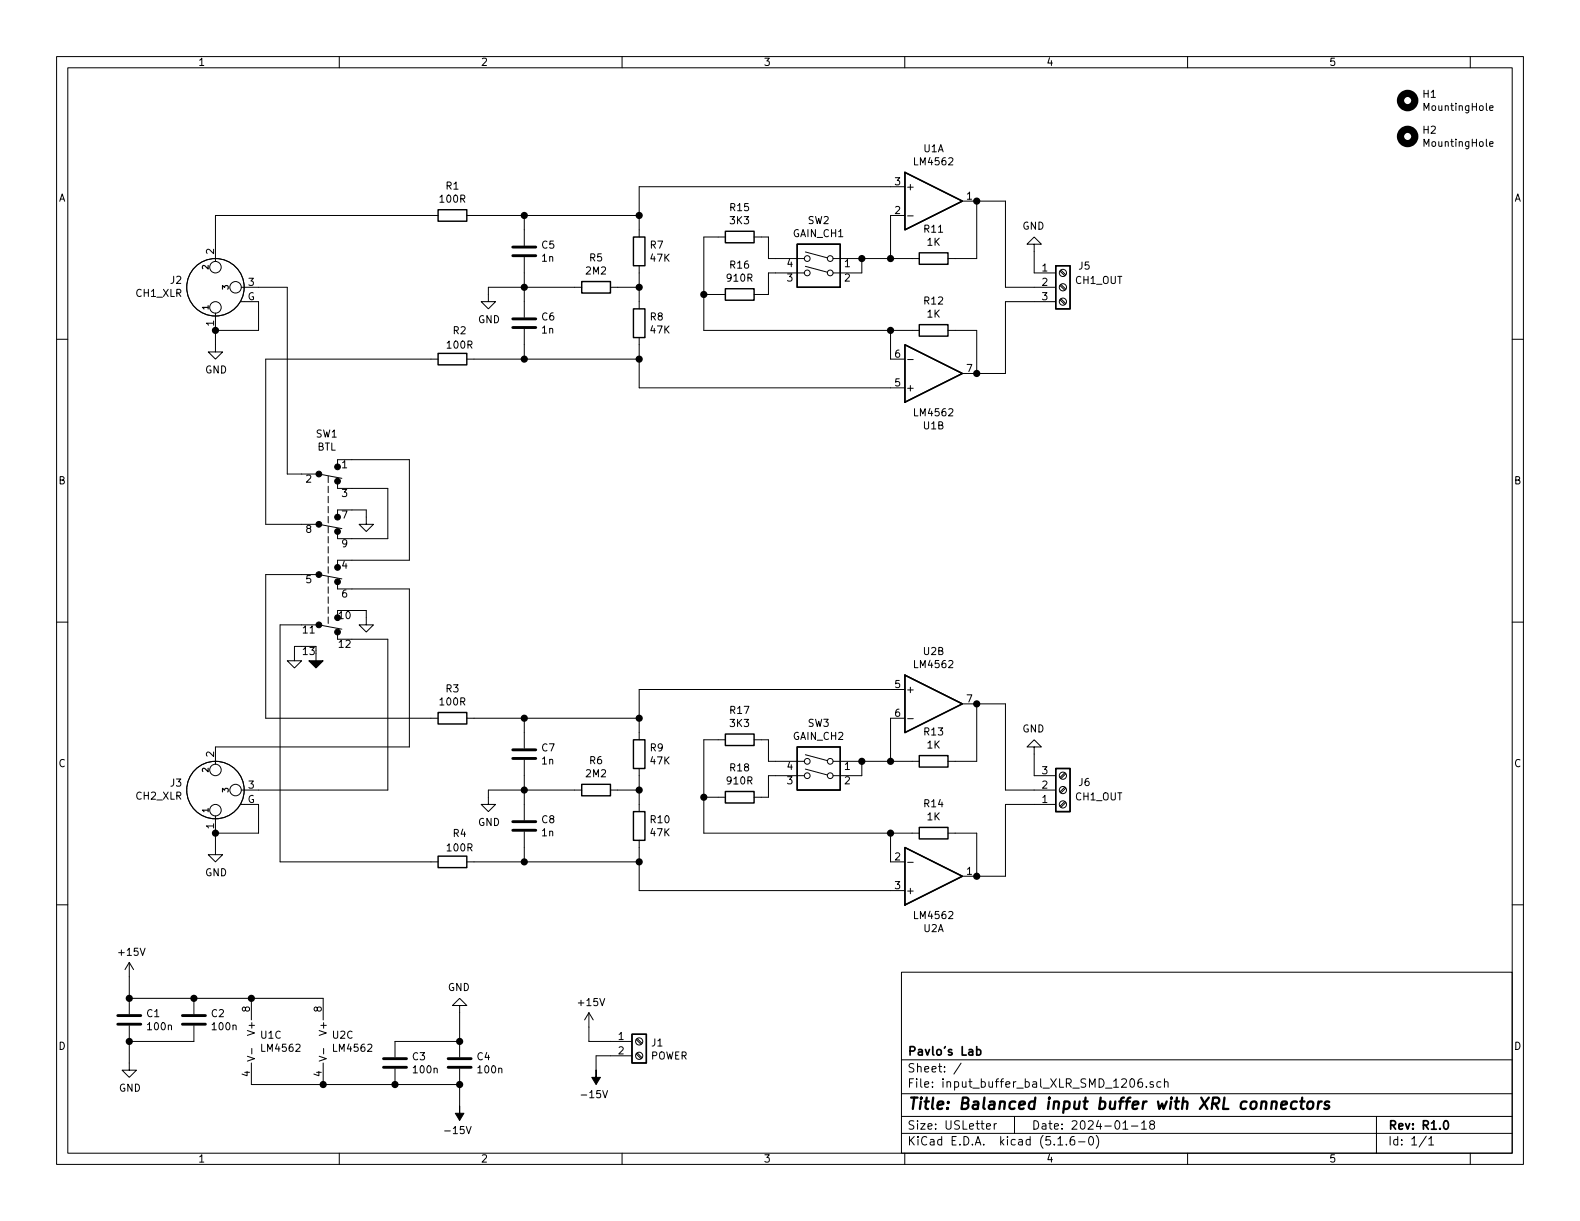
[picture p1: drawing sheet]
EESchema Schematic File Version 4
EELAYER 30 0
EELAYER END
$Descr USLetter 11000 8500
encoding utf-8
Sheet 1 1
Title "Balanced input buffer with XRL connectors"
Date "2024-01-18"
Rev "R1.0"
Comp "Pavlo's Lab"
Comment1 ""
Comment2 ""
Comment3 ""
Comment4 ""
$EndDescr
$Comp
L Device:R R1
U 1 1
P 3150 1500
F 0 "R1" V 2943 1500 50  0000 C CNN
F 1 "100R" V 3034 1500 50  0000 C CNN
F 2 "Resistor_SMD:R_1206_3216Metric" V 3080 1500 50  0001 C CNN
F 3 "~" H 3150 1500 50  0001 C CNN
	1    3150 1500
	0    1    1    0   
$EndComp
$Comp
L Device:R R2
U 1 1
P 3150 2500
F 0 "R2" V 2950 2550 50  0000 C CNN
F 1 "100R" V 3050 2550 50  0000 C CNN
F 2 "Resistor_SMD:R_1206_3216Metric" V 3080 2500 50  0001 C CNN
F 3 "~" H 3150 2500 50  0001 C CNN
	1    3150 2500
	0    1    1    0   
$EndComp
$Comp
L Device:C C5
U 1 1
P 3650 1750
F 0 "C5" H 3765 1796 50  0000 L CNN
F 1 "1n" H 3765 1705 50  0000 L CNN
F 2 "Capacitor_SMD:C_1206_3216Metric_Pad1.42x1.75mm_HandSolder" H 3688 1600 50  0001 C CNN
F 3 "~" H 3650 1750 50  0001 C CNN
	1    3650 1750
	1    0    0    -1  
$EndComp
$Comp
L Device:C C6
U 1 1
P 3650 2250
F 0 "C6" H 3765 2296 50  0000 L CNN
F 1 "1n" H 3765 2205 50  0000 L CNN
F 2 "Capacitor_SMD:C_1206_3216Metric_Pad1.42x1.75mm_HandSolder" H 3688 2100 50  0001 C CNN
F 3 "~" H 3650 2250 50  0001 C CNN
	1    3650 2250
	1    0    0    -1  
$EndComp
$Comp
L Device:R R5
U 1 1
P 4150 2000
F 0 "R5" V 3943 2000 50  0000 C CNN
F 1 "2M2" V 4034 2000 50  0000 C CNN
F 2 "Resistor_SMD:R_1206_3216Metric" V 4080 2000 50  0001 C CNN
F 3 "~" H 4150 2000 50  0001 C CNN
	1    4150 2000
	0    1    1    0   
$EndComp
$Comp
L Device:R R7
U 1 1
P 4450 1750
F 0 "R7" H 4520 1796 50  0000 L CNN
F 1 "47K" H 4520 1705 50  0000 L CNN
F 2 "Resistor_SMD:R_1206_3216Metric" V 4380 1750 50  0001 C CNN
F 3 "~" H 4450 1750 50  0001 C CNN
	1    4450 1750
	1    0    0    -1  
$EndComp
$Comp
L Device:R R8
U 1 1
P 4450 2250
F 0 "R8" H 4520 2296 50  0000 L CNN
F 1 "47K" H 4520 2205 50  0000 L CNN
F 2 "Resistor_SMD:R_1206_3216Metric" V 4380 2250 50  0001 C CNN
F 3 "~" H 4450 2250 50  0001 C CNN
	1    4450 2250
	1    0    0    -1  
$EndComp
$Comp
L Amplifier_Operational:LM4562 U1
U 1 1
P 6500 1400
F 0 "U1" H 6500 1767 50  0000 C CNN
F 1 "LM4562" H 6500 1676 50  0000 C CNN
F 2 "Package_SO:SOIC-8_3.9x4.9mm_P1.27mm" H 6500 1400 50  0001 C CNN
F 3 "http://www.ti.com/lit/ds/symlink/lm4562.pdf" H 6500 1400 50  0001 C CNN
	1    6500 1400
	1    0    0    -1  
$EndComp
$Comp
L Amplifier_Operational:LM4562 U1
U 2 1
P 6500 2600
F 0 "U1" H 6500 2967 50  0000 C CNN
F 1 "LM4562" H 6500 2876 50  0000 C CNN
F 2 "Package_SO:SOIC-8_3.9x4.9mm_P1.27mm" H 6500 2600 50  0001 C CNN
F 3 "http://www.ti.com/lit/ds/symlink/lm4562.pdf" H 6500 2600 50  0001 C CNN
	2    6500 2600
	1    0    0    1   
$EndComp
$Comp
L Amplifier_Operational:LM4562 U1
U 3 1
P 1850 7250
F 0 "U1" H 1808 7296 50  0000 L CNN
F 1 "LM4562" H 1808 7205 50  0000 L CNN
F 2 "Package_SO:SOIC-8_3.9x4.9mm_P1.27mm" H 1850 7250 50  0001 C CNN
F 3 "http://www.ti.com/lit/ds/symlink/lm4562.pdf" H 1850 7250 50  0001 C CNN
	3    1850 7250
	1    0    0    -1  
$EndComp
$Comp
L Amplifier_Operational:LM4562 U2
U 3 1
P 2350 7250
F 0 "U2" H 2308 7296 50  0000 L CNN
F 1 "LM4562" H 2308 7205 50  0000 L CNN
F 2 "Package_SO:SOIC-8_3.9x4.9mm_P1.27mm" H 2350 7250 50  0001 C CNN
F 3 "http://www.ti.com/lit/ds/symlink/lm4562.pdf" H 2350 7250 50  0001 C CNN
	3    2350 7250
	1    0    0    -1  
$EndComp
$Comp
L Device:C C3
U 1 1
P 2750 7400
F 0 "C3" H 2865 7446 50  0000 L CNN
F 1 "100n" H 2865 7355 50  0000 L CNN
F 2 "Capacitor_SMD:C_1206_3216Metric_Pad1.42x1.75mm_HandSolder" H 2788 7250 50  0001 C CNN
F 3 "~" H 2750 7400 50  0001 C CNN
	1    2750 7400
	1    0    0    -1  
$EndComp
$Comp
L Device:C C4
U 1 1
P 3200 7400
F 0 "C4" H 3315 7446 50  0000 L CNN
F 1 "100n" H 3315 7355 50  0000 L CNN
F 2 "Capacitor_SMD:C_1206_3216Metric_Pad1.42x1.75mm_HandSolder" H 3238 7250 50  0001 C CNN
F 3 "~" H 3200 7400 50  0001 C CNN
	1    3200 7400
	1    0    0    -1  
$EndComp
$Comp
L Device:C C1
U 1 1
P 900 7100
F 0 "C1" H 1015 7146 50  0000 L CNN
F 1 "100n" H 1015 7055 50  0000 L CNN
F 2 "Capacitor_SMD:C_1206_3216Metric_Pad1.42x1.75mm_HandSolder" H 938 6950 50  0001 C CNN
F 3 "~" H 900 7100 50  0001 C CNN
	1    900  7100
	1    0    0    -1  
$EndComp
$Comp
L Device:C C2
U 1 1
P 1350 7100
F 0 "C2" H 1465 7146 50  0000 L CNN
F 1 "100n" H 1465 7055 50  0000 L CNN
F 2 "Capacitor_SMD:C_1206_3216Metric_Pad1.42x1.75mm_HandSolder" H 1388 6950 50  0001 C CNN
F 3 "~" H 1350 7100 50  0001 C CNN
	1    1350 7100
	1    0    0    -1  
$EndComp
$Comp
L Connector:XLR3_Ground J2
U 1 1
P 1500 2000
F 0 "J2" V 1546 2228 50  0000 L CNN
F 1 "CH1_XLR" V 1455 2228 50  0000 L CNN
F 2 "local_footprint_lib:Jack_XLR_Neutrik_NC3FAAH2_Horizontal_centered" H 1500 2000 50  0001 C CNN
F 3 " ~" H 1500 2000 50  0001 C CNN
	1    1500 2000
	0    -1   -1   0   
$EndComp
$Comp
L power:GND #PWR011
U 1 1
P 3400 2050
F 0 "#PWR011" H 3400 1800 50  0001 C CNN
F 1 "GND" H 3405 1877 50  0000 C CNN
F 2 "" H 3400 2050 50  0001 C CNN
F 3 "" H 3400 2050 50  0001 C CNN
	1    3400 2050
	1    0    0    -1  
$EndComp
Wire Wire Line
	4000 2000 3650 2000
Wire Wire Line
	3300 2500 3650 2500
Wire Wire Line
	1500 1500 1500 1700
Wire Wire Line
	1800 2100 1800 2300
Wire Wire Line
	1800 2300 1500 2300
$Comp
L power:GND #PWR07
U 1 1
P 1500 2400
F 0 "#PWR07" H 1500 2150 50  0001 C CNN
F 1 "GND" H 1505 2227 50  0000 C CNN
F 2 "" H 1500 2400 50  0001 C CNN
F 3 "" H 1500 2400 50  0001 C CNN
	1    1500 2400
	1    0    0    -1  
$EndComp
Wire Wire Line
	1500 2300 1500 2400
Connection ~ 1500 2300
Wire Wire Line
	3650 2100 3650 2000
Connection ~ 3650 2000
Wire Wire Line
	3650 1900 3650 2000
Wire Wire Line
	3650 1600 3650 1500
Connection ~ 3650 1500
Wire Wire Line
	3650 1500 3300 1500
Wire Wire Line
	3650 2400 3650 2500
Connection ~ 3650 2500
Wire Wire Line
	3650 2500 4450 2500
Wire Wire Line
	4300 2000 4450 2000
Wire Wire Line
	4450 2000 4450 1900
Wire Wire Line
	4450 2100 4450 2000
Connection ~ 4450 2000
Wire Wire Line
	4450 2400 4450 2500
Wire Wire Line
	4450 1600 4450 1500
Wire Wire Line
	4450 1500 3650 1500
$Comp
L power:GND #PWR013
U 1 1
P 7200 1750
F 0 "#PWR013" H 7200 1500 50  0001 C CNN
F 1 "GND" H 7205 1577 50  0000 C CNN
F 2 "" H 7200 1750 50  0001 C CNN
F 3 "" H 7200 1750 50  0001 C CNN
	1    7200 1750
	-1   0    0    1   
$EndComp
Wire Wire Line
	2250 6950 1750 6950
Connection ~ 1750 6950
Wire Wire Line
	1750 7550 2250 7550
Connection ~ 2250 7550
Wire Wire Line
	2250 7550 2750 7550
Connection ~ 2750 7550
Wire Wire Line
	2750 7250 3200 7250
Wire Wire Line
	2750 7550 3200 7550
Wire Wire Line
	1350 6950 1750 6950
Connection ~ 1350 6950
Wire Wire Line
	900  6950 1350 6950
Wire Wire Line
	900  7250 1350 7250
$Comp
L power:GND #PWR02
U 1 1
P 900 7400
F 0 "#PWR02" H 900 7150 50  0001 C CNN
F 1 "GND" H 905 7227 50  0000 C CNN
F 2 "" H 900 7400 50  0001 C CNN
F 3 "" H 900 7400 50  0001 C CNN
	1    900  7400
	1    0    0    -1  
$EndComp
$Comp
L power:GND #PWR03
U 1 1
P 3200 7050
F 0 "#PWR03" H 3200 6800 50  0001 C CNN
F 1 "GND" H 3205 6877 50  0000 C CNN
F 2 "" H 3200 7050 50  0001 C CNN
F 3 "" H 3200 7050 50  0001 C CNN
	1    3200 7050
	-1   0    0    1   
$EndComp
Wire Wire Line
	3200 7050 3200 7250
Connection ~ 3200 7250
Wire Wire Line
	900  7400 900  7250
Connection ~ 900  7250
$Comp
L power:+15V #PWR01
U 1 1
P 900 6800
F 0 "#PWR01" H 900 6650 50  0001 C CNN
F 1 "+15V" H 915 6973 50  0000 C CNN
F 2 "" H 900 6800 50  0001 C CNN
F 3 "" H 900 6800 50  0001 C CNN
	1    900  6800
	1    0    0    -1  
$EndComp
Wire Wire Line
	900  6800 900  6950
Connection ~ 900  6950
$Comp
L power:-15V #PWR04
U 1 1
P 3200 7700
F 0 "#PWR04" H 3200 7800 50  0001 C CNN
F 1 "-15V" H 3215 7873 50  0000 C CNN
F 2 "" H 3200 7700 50  0001 C CNN
F 3 "" H 3200 7700 50  0001 C CNN
	1    3200 7700
	-1   0    0    1   
$EndComp
Wire Wire Line
	3200 7550 3200 7700
Connection ~ 3200 7550
$Comp
L power:-15V #PWR06
U 1 1
P 4150 7450
F 0 "#PWR06" H 4150 7550 50  0001 C CNN
F 1 "-15V" H 4165 7623 50  0000 C CNN
F 2 "" H 4150 7450 50  0001 C CNN
F 3 "" H 4150 7450 50  0001 C CNN
	1    4150 7450
	-1   0    0    1   
$EndComp
$Comp
L power:+15V #PWR05
U 1 1
P 4100 7150
F 0 "#PWR05" H 4100 7000 50  0001 C CNN
F 1 "+15V" H 4115 7323 50  0000 C CNN
F 2 "" H 4100 7150 50  0001 C CNN
F 3 "" H 4100 7150 50  0001 C CNN
	1    4100 7150
	1    0    0    -1  
$EndComp
Wire Wire Line
	4100 7150 4100 7250
Wire Wire Line
	4100 7250 4250 7250
Wire Wire Line
	4250 7350 4150 7350
Wire Wire Line
	4150 7350 4150 7450
$Comp
L Mechanical:MountingHole H1
U 1 1
P 9800 700
F 0 "H1" H 9900 746 50  0000 L CNN
F 1 "MountingHole" H 9900 655 50  0000 L CNN
F 2 "MountingHole:MountingHole_3.5mm_Pad_Via" H 9800 700 50  0001 C CNN
F 3 "~" H 9800 700 50  0001 C CNN
	1    9800 700 
	1    0    0    -1  
$EndComp
$Comp
L Mechanical:MountingHole H2
U 1 1
P 9800 950
F 0 "H2" H 9900 996 50  0000 L CNN
F 1 "MountingHole" H 9900 905 50  0000 L CNN
F 2 "MountingHole:MountingHole_3.5mm_Pad_Via" H 9800 950 50  0001 C CNN
F 3 "~" H 9800 950 50  0001 C CNN
	1    9800 950 
	1    0    0    -1  
$EndComp
$Comp
L Connector:Screw_Terminal_01x02 J1
U 1 1
P 4450 7250
F 0 "J1" H 4530 7242 50  0000 L CNN
F 1 "POWER" H 4530 7151 50  0000 L CNN
F 2 "local_footprint_lib:TerminalBlock_ Amphenol_01_02_P3.50mm" H 4450 7250 50  0001 C CNN
F 3 "~" H 4450 7250 50  0001 C CNN
	1    4450 7250
	1    0    0    -1  
$EndComp
Wire Wire Line
	3400 2050 3400 2000
Wire Wire Line
	3400 2000 3650 2000
$Comp
L Connector:Screw_Terminal_01x03 J5
U 1 1
P 7400 2000
F 0 "J5" H 7550 2150 50  0000 C CNN
F 1 "CH1_OUT" H 7650 2050 50  0000 C CNN
F 2 "local_footprint_lib:TerminalBlock_ Amphenol_01_03_P3.50mm" H 7400 2000 50  0001 C CNN
F 3 "~" H 7400 2000 50  0001 C CNN
	1    7400 2000
	1    0    0    -1  
$EndComp
$Comp
L Device:R R11
U 1 1
P 6500 1800
F 0 "R11" V 6293 1800 50  0000 C CNN
F 1 "1K" V 6384 1800 50  0000 C CNN
F 2 "Resistor_SMD:R_1206_3216Metric" V 6430 1800 50  0001 C CNN
F 3 "~" H 6500 1800 50  0001 C CNN
	1    6500 1800
	0    1    1    0   
$EndComp
$Comp
L Device:R R12
U 1 1
P 6500 2300
F 0 "R12" V 6293 2300 50  0000 C CNN
F 1 "1K" V 6384 2300 50  0000 C CNN
F 2 "Resistor_SMD:R_1206_3216Metric" V 6430 2300 50  0001 C CNN
F 3 "~" H 6500 2300 50  0001 C CNN
	1    6500 2300
	0    1    1    0   
$EndComp
Wire Wire Line
	4450 1300 4450 1500
Connection ~ 4450 1500
Wire Wire Line
	4450 2700 4450 2500
Connection ~ 4450 2500
Wire Wire Line
	6200 2500 6200 2300
Wire Wire Line
	6200 2300 6350 2300
Wire Wire Line
	6200 1500 6200 1800
Wire Wire Line
	6200 1800 6350 1800
Wire Wire Line
	6650 1800 6800 1800
Wire Wire Line
	6800 1800 6800 1400
Wire Wire Line
	6650 2300 6800 2300
Wire Wire Line
	6800 2300 6800 2600
Wire Wire Line
	7200 2000 7000 2000
Wire Wire Line
	7000 2000 7000 1400
Wire Wire Line
	7200 2100 7000 2100
Wire Wire Line
	7000 2100 7000 2600
Wire Wire Line
	7200 1900 7200 1750
$Comp
L Device:R R3
U 1 1
P 3150 5000
F 0 "R3" V 2943 5000 50  0000 C CNN
F 1 "100R" V 3034 5000 50  0000 C CNN
F 2 "Resistor_SMD:R_1206_3216Metric" V 3080 5000 50  0001 C CNN
F 3 "~" H 3150 5000 50  0001 C CNN
	1    3150 5000
	0    1    1    0   
$EndComp
$Comp
L Device:R R4
U 1 1
P 3150 6000
F 0 "R4" V 2950 6050 50  0000 C CNN
F 1 "100R" V 3050 6050 50  0000 C CNN
F 2 "Resistor_SMD:R_1206_3216Metric" V 3080 6000 50  0001 C CNN
F 3 "~" H 3150 6000 50  0001 C CNN
	1    3150 6000
	0    1    1    0   
$EndComp
$Comp
L Device:C C7
U 1 1
P 3650 5250
F 0 "C7" H 3765 5296 50  0000 L CNN
F 1 "1n" H 3765 5205 50  0000 L CNN
F 2 "Capacitor_SMD:C_1206_3216Metric_Pad1.42x1.75mm_HandSolder" H 3688 5100 50  0001 C CNN
F 3 "~" H 3650 5250 50  0001 C CNN
	1    3650 5250
	1    0    0    -1  
$EndComp
$Comp
L Device:C C8
U 1 1
P 3650 5750
F 0 "C8" H 3765 5796 50  0000 L CNN
F 1 "1n" H 3765 5705 50  0000 L CNN
F 2 "Capacitor_SMD:C_1206_3216Metric_Pad1.42x1.75mm_HandSolder" H 3688 5600 50  0001 C CNN
F 3 "~" H 3650 5750 50  0001 C CNN
	1    3650 5750
	1    0    0    -1  
$EndComp
$Comp
L Device:R R6
U 1 1
P 4150 5500
F 0 "R6" V 3943 5500 50  0000 C CNN
F 1 "2M2" V 4034 5500 50  0000 C CNN
F 2 "Resistor_SMD:R_1206_3216Metric" V 4080 5500 50  0001 C CNN
F 3 "~" H 4150 5500 50  0001 C CNN
	1    4150 5500
	0    1    1    0   
$EndComp
$Comp
L Device:R R9
U 1 1
P 4450 5250
F 0 "R9" H 4520 5296 50  0000 L CNN
F 1 "47K" H 4520 5205 50  0000 L CNN
F 2 "Resistor_SMD:R_1206_3216Metric" V 4380 5250 50  0001 C CNN
F 3 "~" H 4450 5250 50  0001 C CNN
	1    4450 5250
	1    0    0    -1  
$EndComp
$Comp
L Device:R R10
U 1 1
P 4450 5750
F 0 "R10" H 4520 5796 50  0000 L CNN
F 1 "47K" H 4520 5705 50  0000 L CNN
F 2 "Resistor_SMD:R_1206_3216Metric" V 4380 5750 50  0001 C CNN
F 3 "~" H 4450 5750 50  0001 C CNN
	1    4450 5750
	1    0    0    -1  
$EndComp
$Comp
L Amplifier_Operational:LM4562 U2
U 1 1
P 6500 6100
F 0 "U2" H 6500 6467 50  0000 C CNN
F 1 "LM4562" H 6500 6376 50  0000 C CNN
F 2 "Package_SO:SOIC-8_3.9x4.9mm_P1.27mm" H 6500 6100 50  0001 C CNN
F 3 "http://www.ti.com/lit/ds/symlink/lm4562.pdf" H 6500 6100 50  0001 C CNN
	1    6500 6100
	1    0    0    1   
$EndComp
$Comp
L Amplifier_Operational:LM4562 U2
U 2 1
P 6500 4900
F 0 "U2" H 6500 5267 50  0000 C CNN
F 1 "LM4562" H 6500 5176 50  0000 C CNN
F 2 "Package_SO:SOIC-8_3.9x4.9mm_P1.27mm" H 6500 4900 50  0001 C CNN
F 3 "http://www.ti.com/lit/ds/symlink/lm4562.pdf" H 6500 4900 50  0001 C CNN
	2    6500 4900
	1    0    0    -1  
$EndComp
$Comp
L Connector:XLR3_Ground J3
U 1 1
P 1500 5500
F 0 "J3" V 1546 5728 50  0000 L CNN
F 1 "CH2_XLR" V 1455 5728 50  0000 L CNN
F 2 "local_footprint_lib:Jack_XLR_Neutrik_NC3FAAH2_Horizontal_centered" H 1500 5500 50  0001 C CNN
F 3 " ~" H 1500 5500 50  0001 C CNN
	1    1500 5500
	0    -1   -1   0   
$EndComp
$Comp
L power:GND #PWR012
U 1 1
P 3400 5550
F 0 "#PWR012" H 3400 5300 50  0001 C CNN
F 1 "GND" H 3405 5377 50  0000 C CNN
F 2 "" H 3400 5550 50  0001 C CNN
F 3 "" H 3400 5550 50  0001 C CNN
	1    3400 5550
	1    0    0    -1  
$EndComp
Wire Wire Line
	4000 5500 3650 5500
Wire Wire Line
	3300 6000 3650 6000
Wire Wire Line
	1800 5600 1800 5800
Wire Wire Line
	1800 5800 1500 5800
$Comp
L power:GND #PWR08
U 1 1
P 1500 5900
F 0 "#PWR08" H 1500 5650 50  0001 C CNN
F 1 "GND" H 1505 5727 50  0000 C CNN
F 2 "" H 1500 5900 50  0001 C CNN
F 3 "" H 1500 5900 50  0001 C CNN
	1    1500 5900
	1    0    0    -1  
$EndComp
Wire Wire Line
	1500 5800 1500 5900
Connection ~ 1500 5800
Wire Wire Line
	3650 5600 3650 5500
Connection ~ 3650 5500
Wire Wire Line
	3650 5400 3650 5500
Wire Wire Line
	3650 5100 3650 5000
Connection ~ 3650 5000
Wire Wire Line
	3650 5000 3300 5000
Wire Wire Line
	3650 5900 3650 6000
Connection ~ 3650 6000
Wire Wire Line
	3650 6000 4450 6000
Wire Wire Line
	4300 5500 4450 5500
Wire Wire Line
	4450 5500 4450 5400
Wire Wire Line
	4450 5600 4450 5500
Connection ~ 4450 5500
Wire Wire Line
	4450 5900 4450 6000
Wire Wire Line
	4450 5100 4450 5000
Wire Wire Line
	4450 5000 3650 5000
Wire Wire Line
	3400 5550 3400 5500
Wire Wire Line
	3400 5500 3650 5500
$Comp
L Device:R R13
U 1 1
P 6500 5300
F 0 "R13" V 6293 5300 50  0000 C CNN
F 1 "1K" V 6384 5300 50  0000 C CNN
F 2 "Resistor_SMD:R_1206_3216Metric" V 6430 5300 50  0001 C CNN
F 3 "~" H 6500 5300 50  0001 C CNN
	1    6500 5300
	0    1    1    0   
$EndComp
$Comp
L Device:R R14
U 1 1
P 6500 5800
F 0 "R14" V 6293 5800 50  0000 C CNN
F 1 "1K" V 6384 5800 50  0000 C CNN
F 2 "Resistor_SMD:R_1206_3216Metric" V 6430 5800 50  0001 C CNN
F 3 "~" H 6500 5800 50  0001 C CNN
	1    6500 5800
	0    1    1    0   
$EndComp
Wire Wire Line
	4450 4800 4450 5000
Connection ~ 4450 5000
Wire Wire Line
	4450 6200 4450 6000
Connection ~ 4450 6000
Wire Wire Line
	6200 6000 6200 5800
Wire Wire Line
	6200 5000 6200 5300
Wire Wire Line
	6200 5300 6350 5300
Wire Wire Line
	6650 5300 6800 5300
Wire Wire Line
	6800 5300 6800 4900
Wire Wire Line
	6650 5800 6800 5800
Wire Wire Line
	6800 5800 6800 6100
$Comp
L Switch:SW_4PDT SW1
U 1 1
P 2300 3850
F 0 "SW1" H 2275 4681 50  0000 C CNN
F 1 "BTL" H 2275 4590 50  0000 C CNN
F 2 "local_footprint_lib:SW_SS-42H11_4PDT" H 2220 4000 50  0001 C CNN
F 3 "~" H 2220 4000 50  0001 C CNN
	1    2300 3850
	1    0    0    -1  
$EndComp
Wire Wire Line
	1500 1500 3000 1500
Wire Wire Line
	1800 2000 2000 2000
Wire Wire Line
	2000 2000 2000 3300
Wire Wire Line
	2000 3300 2100 3300
$Comp
L power:GND #PWR010
U 1 1
P 2550 4300
F 0 "#PWR010" H 2550 4050 50  0001 C CNN
F 1 "GND" H 2555 4127 50  0001 C CNN
F 2 "" H 2550 4300 50  0001 C CNN
F 3 "" H 2550 4300 50  0001 C CNN
	1    2550 4300
	1    0    0    -1  
$EndComp
Wire Wire Line
	2550 4300 2550 4250
Wire Wire Line
	2550 4250 2450 4250
Wire Wire Line
	3000 5000 1850 5000
Wire Wire Line
	1850 5000 1850 4000
Wire Wire Line
	1850 4000 2100 4000
Wire Wire Line
	2450 3400 2700 3400
Wire Wire Line
	2700 3400 2700 3750
Wire Wire Line
	2700 3750 2450 3750
Wire Wire Line
	2100 3650 1850 3650
Wire Wire Line
	1850 3650 1850 2500
Wire Wire Line
	1850 2500 3000 2500
Wire Wire Line
	2450 3200 2850 3200
$Comp
L power:GND #PWR09
U 1 1
P 2550 3600
F 0 "#PWR09" H 2550 3350 50  0001 C CNN
F 1 "GND" H 2555 3427 50  0001 C CNN
F 2 "" H 2550 3600 50  0001 C CNN
F 3 "" H 2550 3600 50  0001 C CNN
	1    2550 3600
	1    0    0    -1  
$EndComp
Wire Wire Line
	2550 3600 2550 3550
Wire Wire Line
	2550 3550 2450 3550
Wire Wire Line
	2850 4100 2850 5200
Wire Wire Line
	2850 3900 2850 3200
Wire Wire Line
	2850 3900 2450 3900
Wire Wire Line
	1500 5200 2850 5200
Wire Wire Line
	2450 4100 2850 4100
Wire Wire Line
	2700 4450 2700 5500
Wire Wire Line
	1800 5500 2700 5500
Wire Wire Line
	2450 4450 2700 4450
$Comp
L Device:R R15
U 1 1
P 5150 1650
F 0 "R15" V 4943 1650 50  0000 C CNN
F 1 "3K3" V 5034 1650 50  0000 C CNN
F 2 "Resistor_SMD:R_1206_3216Metric" V 5080 1650 50  0001 C CNN
F 3 "~" H 5150 1650 50  0001 C CNN
	1    5150 1650
	0    -1   1    0   
$EndComp
$Comp
L Device:R R16
U 1 1
P 5150 2050
F 0 "R16" V 4943 2050 50  0000 C CNN
F 1 "910R" V 5034 2050 50  0000 C CNN
F 2 "Resistor_SMD:R_1206_3216Metric" V 5080 2050 50  0001 C CNN
F 3 "~" H 5150 2050 50  0001 C CNN
	1    5150 2050
	0    -1   1    0   
$EndComp
$Comp
L power:GND #PWR014
U 1 1
P 7200 5250
F 0 "#PWR014" H 7200 5000 50  0001 C CNN
F 1 "GND" H 7205 5077 50  0000 C CNN
F 2 "" H 7200 5250 50  0001 C CNN
F 3 "" H 7200 5250 50  0001 C CNN
	1    7200 5250
	-1   0    0    1   
$EndComp
$Comp
L Connector:Screw_Terminal_01x03 J6
U 1 1
P 7400 5500
F 0 "J6" H 7550 5450 50  0000 C CNN
F 1 "CH1_OUT" H 7650 5550 50  0000 C CNN
F 2 "local_footprint_lib:TerminalBlock_ Amphenol_01_03_P3.50mm" H 7400 5500 50  0001 C CNN
F 3 "~" H 7400 5500 50  0001 C CNN
	1    7400 5500
	1    0    0    1   
$EndComp
Wire Wire Line
	7200 5500 7000 5500
Wire Wire Line
	7000 5500 7000 4900
Wire Wire Line
	7200 5600 7000 5600
Wire Wire Line
	7000 5600 7000 6100
Wire Wire Line
	7200 5400 7200 5250
$Comp
L Switch:SW_DIP_x02 SW2
U 1 1
P 5700 1900
F 0 "SW2" H 5700 2267 50  0000 C CNN
F 1 "GAIN_CH1" H 5700 2176 50  0000 C CNN
F 2 "local_footprint_lib:SW_DIP_SPSTx02_Slide_W7.62mm_P2.54mm" H 5700 1900 50  0001 C CNN
F 3 "~" H 5700 1900 50  0001 C CNN
	1    5700 1900
	-1   0    0    -1  
$EndComp
Wire Wire Line
	6000 1900 6000 1800
Wire Wire Line
	5400 1800 5350 1800
Wire Wire Line
	5400 1900 5350 1900
$Comp
L Device:R R17
U 1 1
P 5150 5150
F 0 "R17" V 4943 5150 50  0000 C CNN
F 1 "3K3" V 5034 5150 50  0000 C CNN
F 2 "Resistor_SMD:R_1206_3216Metric" V 5080 5150 50  0001 C CNN
F 3 "~" H 5150 5150 50  0001 C CNN
	1    5150 5150
	0    -1   1    0   
$EndComp
$Comp
L Device:R R18
U 1 1
P 5150 5550
F 0 "R18" V 4943 5550 50  0000 C CNN
F 1 "910R" V 5034 5550 50  0000 C CNN
F 2 "Resistor_SMD:R_1206_3216Metric" V 5080 5550 50  0001 C CNN
F 3 "~" H 5150 5550 50  0001 C CNN
	1    5150 5550
	0    -1   1    0   
$EndComp
$Comp
L Switch:SW_DIP_x02 SW3
U 1 1
P 5700 5400
F 0 "SW3" H 5700 5767 50  0000 C CNN
F 1 "GAIN_CH2" H 5700 5676 50  0000 C CNN
F 2 "local_footprint_lib:SW_DIP_SPSTx02_Slide_W7.62mm_P2.54mm" H 5700 5400 50  0001 C CNN
F 3 "~" H 5700 5400 50  0001 C CNN
	1    5700 5400
	-1   0    0    -1  
$EndComp
Wire Wire Line
	6000 5400 6000 5300
$Comp
L power:GND #PWR0101
U 1 1
P 2050 4550
F 0 "#PWR0101" H 2050 4300 50  0001 C CNN
F 1 "GND" H 2055 4377 50  0001 C CNN
F 2 "" H 2050 4550 50  0001 C CNN
F 3 "" H 2050 4550 50  0001 C CNN
	1    2050 4550
	1    0    0    -1  
$EndComp
Wire Wire Line
	2100 4500 2050 4500
Wire Wire Line
	2050 4500 2050 4550
Wire Wire Line
	1950 4350 1950 6000
Wire Wire Line
	1950 4350 2100 4350
Wire Wire Line
	1950 6000 3000 6000
Wire Wire Line
	4450 1300 6200 1300
Wire Wire Line
	6800 1400 7000 1400
Connection ~ 6800 1400
Wire Wire Line
	4450 2700 6200 2700
Wire Wire Line
	6800 2600 7000 2600
Connection ~ 6800 2600
Wire Wire Line
	6000 1800 6200 1800
Connection ~ 6000 1800
Connection ~ 6200 1800
Wire Wire Line
	6200 2300 4900 2300
Connection ~ 6200 2300
Wire Wire Line
	5350 1800 5350 1650
Wire Wire Line
	5350 1650 5300 1650
Wire Wire Line
	5000 1650 4900 1650
Wire Wire Line
	6800 6100 7000 6100
Connection ~ 6800 6100
Wire Wire Line
	6800 4900 7000 4900
Connection ~ 6800 4900
Wire Wire Line
	6000 5300 6200 5300
Connection ~ 6000 5300
Connection ~ 6200 5300
Wire Wire Line
	4900 1650 4900 2050
Wire Wire Line
	5300 2050 5350 2050
Wire Wire Line
	5350 1900 5350 2050
Wire Wire Line
	5000 2050 4900 2050
Connection ~ 4900 2050
Wire Wire Line
	4900 2050 4900 2300
Wire Wire Line
	5300 5150 5350 5150
Wire Wire Line
	5350 5150 5350 5300
Wire Wire Line
	5350 5300 5400 5300
Wire Wire Line
	5400 5400 5350 5400
Wire Wire Line
	5350 5400 5350 5550
Wire Wire Line
	5350 5550 5300 5550
Wire Wire Line
	5000 5150 4900 5150
Wire Wire Line
	4900 5150 4900 5550
Wire Wire Line
	4900 5550 5000 5550
Wire Wire Line
	4900 5550 4900 5800
Wire Wire Line
	4900 5800 6200 5800
Connection ~ 4900 5550
Connection ~ 6200 5800
Wire Wire Line
	6200 5800 6350 5800
Wire Wire Line
	4450 4800 6200 4800
Wire Wire Line
	4450 6200 6200 6200
$EndSCHEMATC
